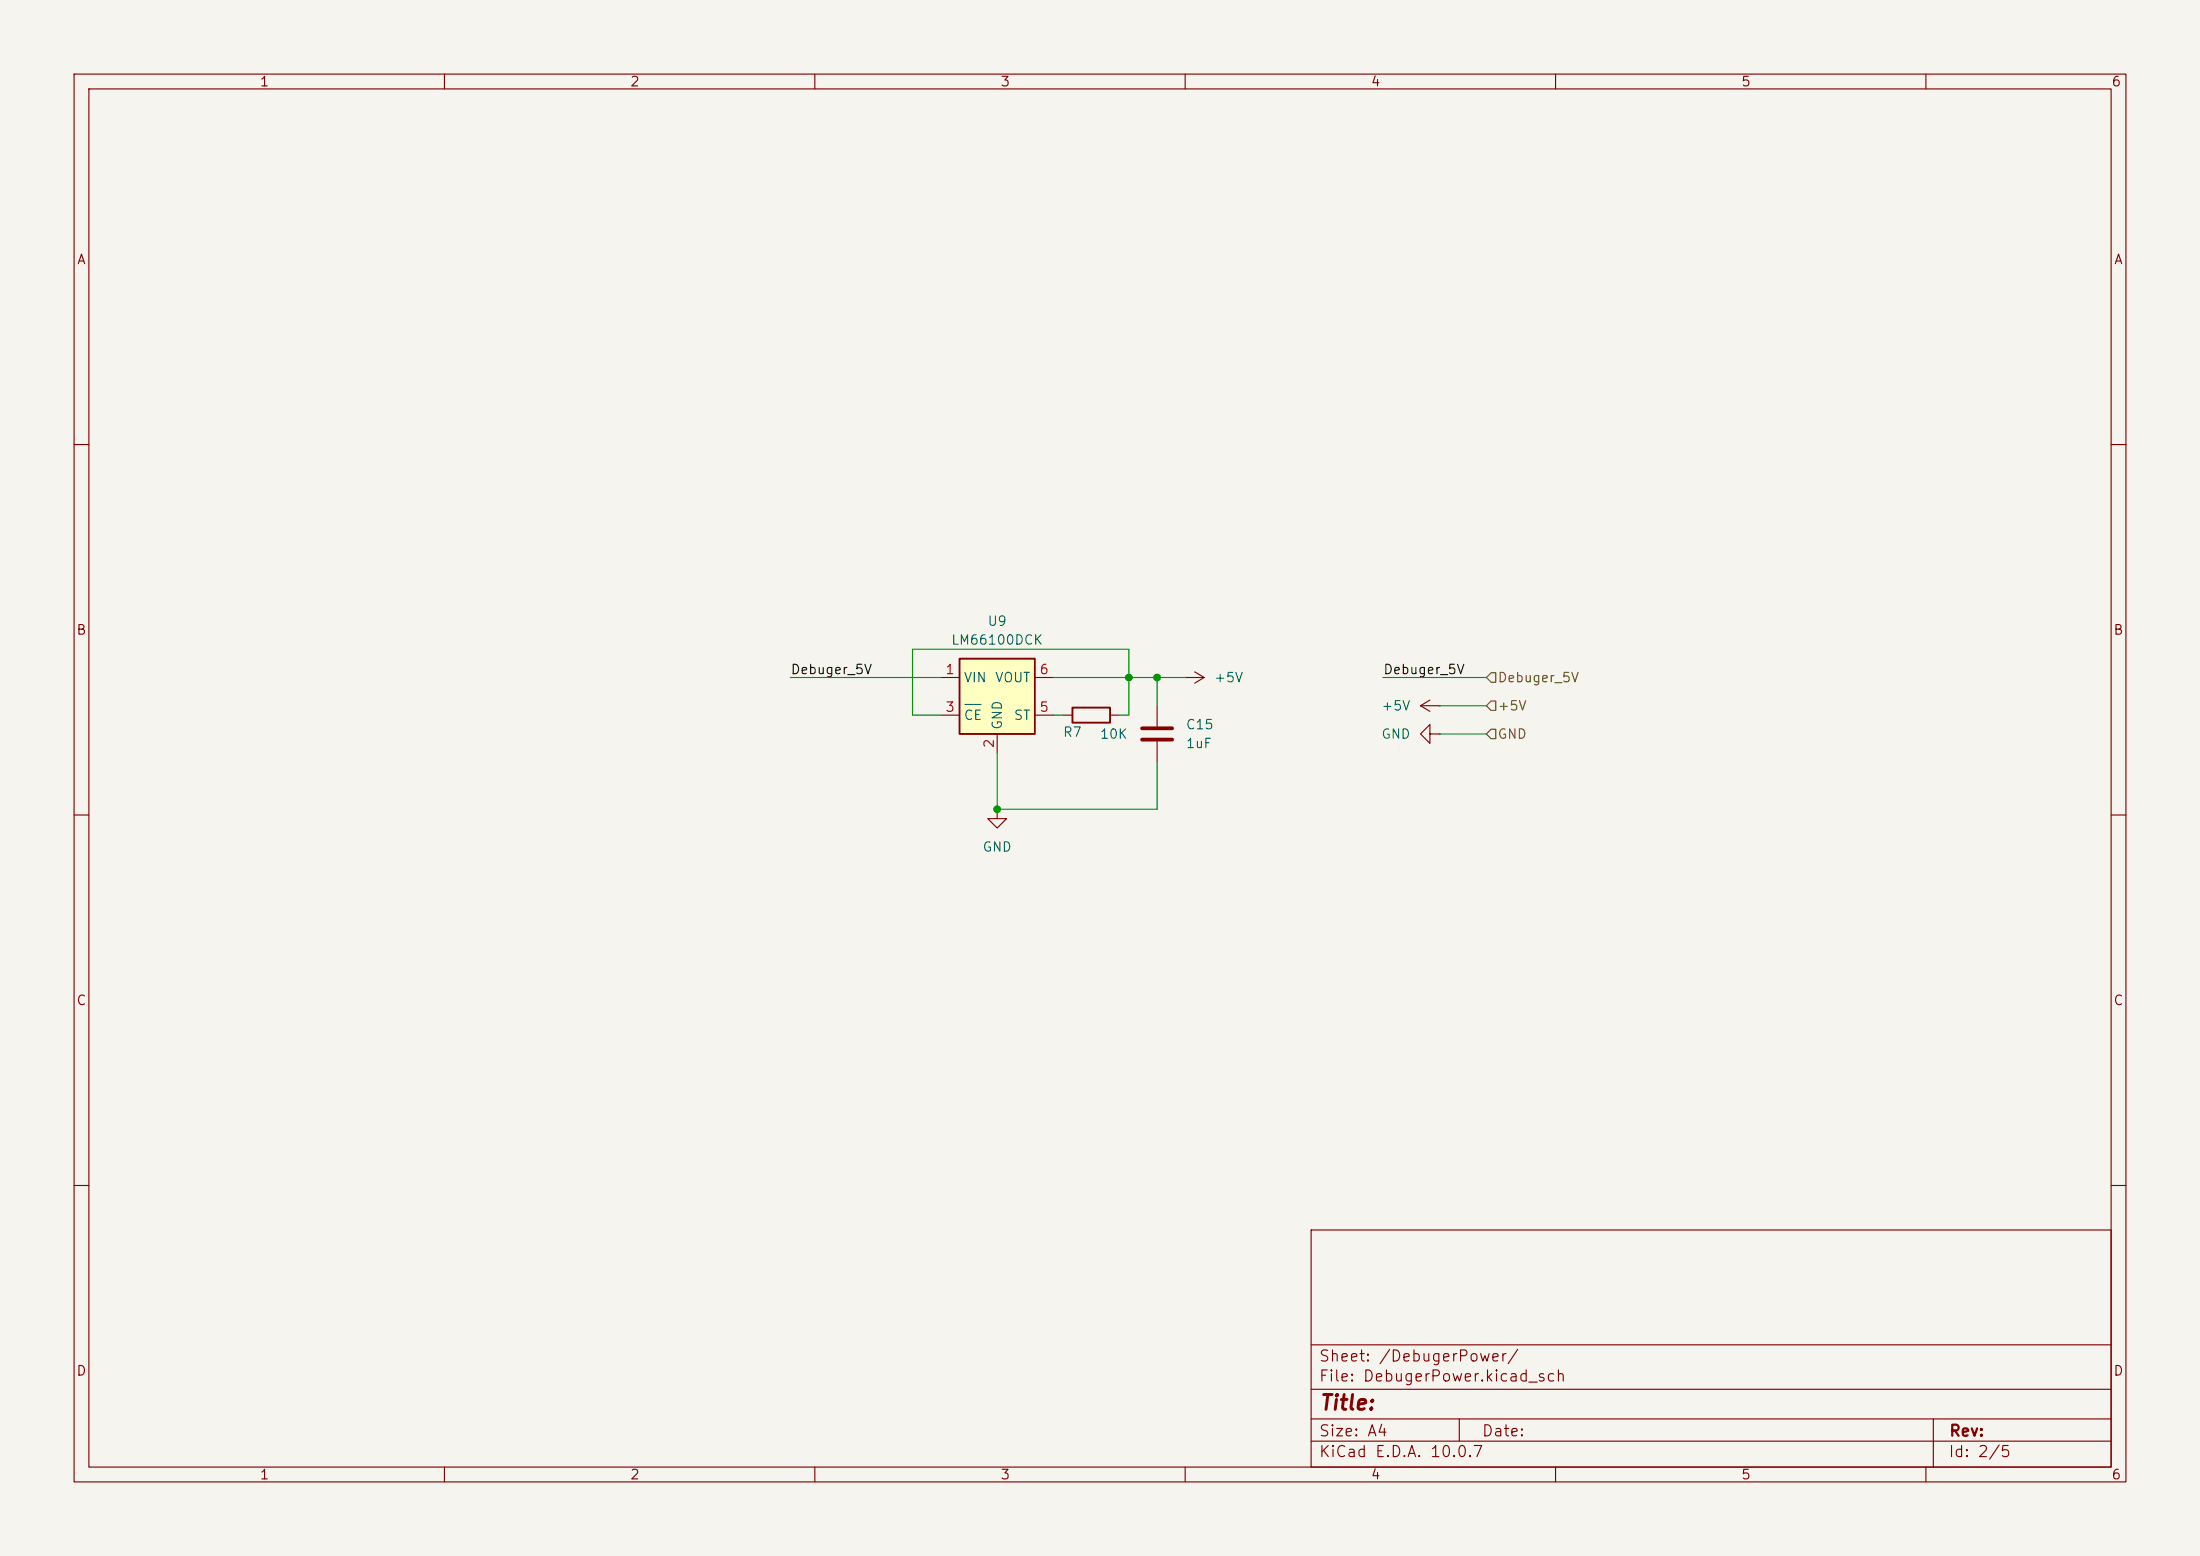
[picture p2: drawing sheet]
(kicad_sch
 (version 20260306)
 (generator "eeschema")
 (generator_version "10.0")
 (paper "A4")
 (lib_symbols
  (symbol "Device:C"
   (pin_numbers (hide yes))
   (pin_names
    (offset 0.254)) (exclude_from_sim no) (in_bom yes) (on_board yes)
   (in_pos_files yes)
   (duplicate_pin_numbers_are_jumpers no)
   (property "Reference" "C" (at 0.635 2.54 0) (show_name no) (do_not_autoplace no) (effects (font (size 1.27 1.27)) (justify left)))
   (property "Value" "C" (at 0.635 -2.54 0) (show_name no) (do_not_autoplace no) (effects (font (size 1.27 1.27)) (justify left)))
   (property "Footprint" "" (at 0.9652 -3.81 0) (show_name no) (do_not_autoplace no) (hide yes) (effects (font (size 1.27 1.27))))
   (property "Datasheet" "" (at 0 0 0) (show_name no) (do_not_autoplace no) (hide yes) (effects (font (size 1.27 1.27))))
   (property "Description" "Unpolarized capacitor" (at 0 0 0) (show_name no) (do_not_autoplace no) (hide yes) (effects (font (size 1.27 1.27))))
   (symbol "C_0_1"
    (polyline (pts (xy -2.032 0.762) (xy 2.032 0.762)) (stroke (width 0.508) (type default)) (fill (type none)))
    (polyline (pts (xy -2.032 -0.762) (xy 2.032 -0.762)) (stroke (width 0.508) (type default)) (fill (type none))))
   (symbol "C_1_1"
    (pin passive line (at 0 3.81 270) (length 2.794) (name "" (effects (font (size 1.27 1.27)))) (number "1" (effects (font (size 1.27 1.27)))))
    (pin passive line (at 0 -3.81 90) (length 2.794) (name "" (effects (font (size 1.27 1.27)))) (number "2" (effects (font (size 1.27 1.27))))))
   (embedded_fonts no))
  (symbol "Device:R"
   (pin_numbers (hide yes))
   (pin_names
    (offset 0)) (exclude_from_sim no) (in_bom yes) (on_board yes)
   (in_pos_files yes)
   (duplicate_pin_numbers_are_jumpers no)
   (property "Reference" "R" (at 2.032 0 90) (show_name no) (do_not_autoplace no) (effects (font (size 1.27 1.27))))
   (property "Value" "R" (at 0 0 90) (show_name no) (do_not_autoplace no) (effects (font (size 1.27 1.27))))
   (property "Footprint" "" (at -1.778 0 90) (show_name no) (do_not_autoplace no) (hide yes) (effects (font (size 1.27 1.27))))
   (property "Datasheet" "" (at 0 0 0) (show_name no) (do_not_autoplace no) (hide yes) (effects (font (size 1.27 1.27))))
   (property "Description" "Resistor" (at 0 0 0) (show_name no) (do_not_autoplace no) (hide yes) (effects (font (size 1.27 1.27))))
   (symbol "R_0_1"
    (rectangle (start -1.016 -2.54) (end 1.016 2.54) (stroke (width 0.254) (type default)) (fill (type none))))
   (symbol "R_1_1"
    (pin passive line (at 0 3.81 270) (length 1.27) (name "" (effects (font (size 1.27 1.27)))) (number "1" (effects (font (size 1.27 1.27)))))
    (pin passive line (at 0 -3.81 90) (length 1.27) (name "" (effects (font (size 1.27 1.27)))) (number "2" (effects (font (size 1.27 1.27))))))
   (embedded_fonts no))
  (symbol "Power_Management:LM66100DCK" (exclude_from_sim no) (in_bom yes) (on_board yes)
   (in_pos_files yes)
   (duplicate_pin_numbers_are_jumpers no)
   (property "Reference" "U" (at -5.08 6.096 0) (show_name no) (do_not_autoplace no) (effects (font (size 1.27 1.27)) (justify left)))
   (property "Value" "LM66100DCK" (at 0.254 -6.35 0) (show_name no) (do_not_autoplace no) (effects (font (size 1.27 1.27)) (justify left)))
   (property "Footprint" "Package_TO_SOT_SMD:SOT-363_SC-70-6" (at 0 1.27 0) (show_name no) (do_not_autoplace no) (hide yes) (effects (font (size 1.27 1.27))))
   (property "Datasheet" "https://www.ti.com/lit/ds/symlink/lm66100.pdf" (at 0 -1.016 0) (show_name no) (do_not_autoplace no) (hide yes) (effects (font (size 1.27 1.27))))
   (property "Description" "Ideal Diode With Input Polarity Protection 1.5 - 5.5V  Input Voltage, 1.5A Output Current, Ron 141 mOhm, SC-70-6" (at 0 -18.034 0) (show_name no) (do_not_autoplace no) (hide yes) (effects (font (size 1.27 1.27))))
   (symbol "LM66100DCK_0_1"
    (rectangle (start -5.08 5.08) (end 5.08 -5.08) (stroke (width 0.254) (type default)) (fill (type background))))
   (symbol "LM66100DCK_1_1"
    (pin power_in line (at -7.62 2.54 0) (length 2.54) (name "VIN" (effects (font (size 1.27 1.27)))) (number "1" (effects (font (size 1.27 1.27)))))
    (pin power_in line (at 0 -7.62 90) (length 2.54) (name "GND" (effects (font (size 1.27 1.27)))) (number "2" (effects (font (size 1.27 1.27)))))
    (pin input line (at -7.62 -2.54 0) (length 2.54) (name "~{CE}" (effects (font (size 1.27 1.27)))) (number "3" (effects (font (size 1.27 1.27)))))
    (pin no_connect line (at 0 5.08 270) (length 2.54) (hide yes) (name "NC" (effects (font (size 1.27 1.27)))) (number "4" (effects (font (size 1.27 1.27)))))
    (pin open_collector line (at 7.62 -2.54 180) (length 2.54) (name "ST" (effects (font (size 1.27 1.27)))) (number "5" (effects (font (size 1.27 1.27)))))
    (pin power_out line (at 7.62 2.54 180) (length 2.54) (name "VOUT" (effects (font (size 1.27 1.27)))) (number "6" (effects (font (size 1.27 1.27))))))
   (embedded_fonts no))
  (symbol "power:+5V"
   (power global)
   (pin_numbers (hide yes))
   (pin_names
    (offset 0) (hide yes)) (exclude_from_sim no) (in_bom yes) (on_board yes)
   (in_pos_files yes)
   (duplicate_pin_numbers_are_jumpers no)
   (property "Reference" "#PWR" (at 0 -3.81 0) (show_name no) (do_not_autoplace no) (hide yes) (effects (font (size 1.27 1.27))))
   (property "Value" "+5V" (at 0 3.556 0) (show_name no) (do_not_autoplace no) (effects (font (size 1.27 1.27))))
   (property "Footprint" "" (at 0 0 0) (show_name no) (do_not_autoplace no) (hide yes) (effects (font (size 1.27 1.27))))
   (property "Datasheet" "" (at 0 0 0) (show_name no) (do_not_autoplace no) (hide yes) (effects (font (size 1.27 1.27))))
   (property "Description" "Power symbol creates a global label with name \"+5V\"" (at 0 0 0) (show_name no) (do_not_autoplace no) (hide yes) (effects (font (size 1.27 1.27))))
   (symbol "+5V_0_1"
    (polyline (pts (xy -0.762 1.27) (xy 0 2.54)) (stroke (width 0) (type default)) (fill (type none)))
    (polyline (pts (xy 0 2.54) (xy 0.762 1.27)) (stroke (width 0) (type default)) (fill (type none)))
    (polyline (pts (xy 0 0) (xy 0 2.54)) (stroke (width 0) (type default)) (fill (type none))))
   (symbol "+5V_1_1"
    (pin power_in line (at 0 0 90) (length 0) (name "" (effects (font (size 1.27 1.27)))) (number "1" (effects (font (size 1.27 1.27))))))
   (embedded_fonts no))
  (symbol "power:GND"
   (power global)
   (pin_numbers (hide yes))
   (pin_names
    (offset 0) (hide yes)) (exclude_from_sim no) (in_bom yes) (on_board yes)
   (in_pos_files yes)
   (duplicate_pin_numbers_are_jumpers no)
   (property "Reference" "#PWR" (at 0 -6.35 0) (show_name no) (do_not_autoplace no) (hide yes) (effects (font (size 1.27 1.27))))
   (property "Value" "GND" (at 0 -3.81 0) (show_name no) (do_not_autoplace no) (effects (font (size 1.27 1.27))))
   (property "Footprint" "" (at 0 0 0) (show_name no) (do_not_autoplace no) (hide yes) (effects (font (size 1.27 1.27))))
   (property "Datasheet" "" (at 0 0 0) (show_name no) (do_not_autoplace no) (hide yes) (effects (font (size 1.27 1.27))))
   (property "Description" "Power symbol creates a global label with name \"GND\" , ground" (at 0 0 0) (show_name no) (do_not_autoplace no) (hide yes) (effects (font (size 1.27 1.27))))
   (symbol "GND_0_1"
    (polyline (pts (xy 0 0) (xy 0 -1.27) (xy 1.27 -1.27) (xy 0 -2.54) (xy -1.27 -1.27) (xy 0 -1.27)) (stroke (width 0) (type default)) (fill (type none))))
   (symbol "GND_1_1"
    (pin power_in line (at 0 0 270) (length 0) (name "" (effects (font (size 1.27 1.27)))) (number "1" (effects (font (size 1.27 1.27))))))
   (embedded_fonts no)))
 (junction
  (at 134.62 109.22)
  (diameter 0)
  (color 0 0 0 0))
 (junction
  (at 152.4 91.44)
  (diameter 0)
  (color 0 0 0 0))
 (junction
  (at 156.21 91.44)
  (diameter 0)
  (color 0 0 0 0))
 (wire
  (pts (xy 134.62 101.6) (xy 134.62 109.22))
  (stroke (width 0) (type default)))
 (wire
  (pts (xy 134.62 109.22) (xy 156.21 109.22))
  (stroke (width 0) (type default)))
 (wire
  (pts (xy 156.21 91.44) (xy 156.21 95.25))
  (stroke (width 0) (type default)))
 (wire
  (pts (xy 156.21 91.44) (xy 160.02 91.44))
  (stroke (width 0) (type default)))
 (wire
  (pts (xy 123.19 96.52) (xy 127 96.52))
  (stroke (width 0) (type default)))
 (wire
  (pts (xy 151.13 96.52) (xy 152.4 96.52))
  (stroke (width 0) (type default)))
 (wire
  (pts (xy 143.51 96.52) (xy 142.24 96.52))
  (stroke (width 0) (type default)))
 (wire
  (pts (xy 152.4 91.44) (xy 156.21 91.44))
  (stroke (width 0) (type default)))
 (wire
  (pts (xy 106.68 91.44) (xy 127 91.44))
  (stroke (width 0) (type default)))
 (wire
  (pts (xy 194.31 95.25) (xy 200.66 95.25))
  (stroke (width 0) (type default)))
 (wire
  (pts (xy 156.21 102.87) (xy 156.21 109.22))
  (stroke (width 0) (type default)))
 (wire
  (pts (xy 123.19 87.63) (xy 123.19 96.52))
  (stroke (width 0) (type default)))
 (wire
  (pts (xy 186.69 91.44) (xy 200.66 91.44))
  (stroke (width 0) (type default)))
 (wire
  (pts (xy 194.31 99.06) (xy 200.66 99.06))
  (stroke (width 0) (type default)))
 (wire
  (pts (xy 152.4 87.63) (xy 152.4 91.44))
  (stroke (width 0) (type default)))
 (wire
  (pts (xy 142.24 91.44) (xy 152.4 91.44))
  (stroke (width 0) (type default)))
 (wire
  (pts (xy 123.19 87.63) (xy 152.4 87.63))
  (stroke (width 0) (type default)))
 (wire
  (pts (xy 152.4 91.44) (xy 152.4 96.52))
  (stroke (width 0) (type default)))
 (label "Debuger_5V"
  (at 106.68 91.44 0)
  (effects (font (size 1.27 1.27)) (justify left bottom)))
 (label "Debuger_5V"
  (at 186.69 91.44 0)
  (effects (font (size 1.27 1.27)) (justify left bottom)))
 (hierarchical_label "+5V"
  (shape input)
  (at 200.66 95.25 0)
  (effects (font (size 1.27 1.27)) (justify left)))
 (hierarchical_label "Debuger_5V"
  (shape input)
  (at 200.66 91.44 0)
  (effects (font (size 1.27 1.27)) (justify left)))
 (hierarchical_label "GND"
  (shape input)
  (at 200.66 99.06 0)
  (effects (font (size 1.27 1.27)) (justify left)))
 (symbol
  (lib_id "Power_Management:LM66100DCK")
  (at 134.62 93.98 0)
  (unit 1)
  (body_style 1)
  (exclude_from_sim no)
  (in_bom yes)
  (on_board yes)
  (in_pos_files yes)
  (dnp no)
  (fields_autoplaced yes)
  (property "Reference" "U9" (at 134.62 83.82 0) (show_name no) (do_not_autoplace no) (effects (font (size 1.27 1.27))))
  (property "Value" "LM66100DCK" (at 134.62 86.36 0) (show_name no) (do_not_autoplace no) (effects (font (size 1.27 1.27))))
  (property "Footprint" "Package_TO_SOT_SMD:SOT-363_SC-70-6" (at 134.62 92.71 0) (hide yes) (show_name no) (do_not_autoplace no) (effects (font (size 1.27 1.27))))
  (property "Datasheet" "https://www.ti.com/lit/ds/symlink/lm66100.pdf" (at 134.62 94.996 0) (hide yes) (show_name no) (do_not_autoplace no) (effects (font (size 1.27 1.27))))
  (property "Description" "Ideal Diode With Input Polarity Protection 1.5 - 5.5V  Input Voltage, 1.5A Output Current, Ron 141 mOhm, SC-70-6" (at 134.62 112.014 0) (hide yes) (show_name no) (do_not_autoplace no) (effects (font (size 1.27 1.27))))
  (pin "5")
  (pin "2")
  (pin "3")
  (pin "1")
  (pin "4")
  (pin "6"))
 (symbol
  (lib_id "power:+5V")
  (at 194.31 95.25 90)
  (unit 1)
  (body_style 1)
  (exclude_from_sim no)
  (in_bom yes)
  (on_board yes)
  (in_pos_files yes)
  (dnp no)
  (fields_autoplaced yes)
  (property "Reference" "#PWR038" (at 198.12 95.25 0) (hide yes) (show_name no) (do_not_autoplace no) (effects (font (size 1.27 1.27))))
  (property "Value" "+5V" (at 190.5 95.2499 90) (show_name no) (do_not_autoplace no) (effects (font (size 1.27 1.27)) (justify left)))
  (property "Footprint" "" (at 194.31 95.25 0) (hide yes) (show_name no) (do_not_autoplace no) (effects (font (size 1.27 1.27))))
  (property "Datasheet" "" (at 194.31 95.25 0) (hide yes) (show_name no) (do_not_autoplace no) (effects (font (size 1.27 1.27))))
  (property "Description" "Power symbol creates a global label with name \"+5V\"" (at 194.31 95.25 0) (hide yes) (show_name no) (do_not_autoplace no) (effects (font (size 1.27 1.27))))
  (pin "1"))
 (symbol
  (lib_id "Device:C")
  (at 156.21 99.06 0)
  (unit 1)
  (body_style 1)
  (exclude_from_sim no)
  (in_bom yes)
  (on_board yes)
  (in_pos_files yes)
  (dnp no)
  (fields_autoplaced yes)
  (property "Reference" "C15" (at 160.02 97.7899 0) (show_name no) (do_not_autoplace no) (effects (font (size 1.27 1.27)) (justify left)))
  (property "Value" "1uF" (at 160.02 100.3299 0) (show_name no) (do_not_autoplace no) (effects (font (size 1.27 1.27)) (justify left)))
  (property "Footprint" "Capacitor_SMD:C_0603" (at 157.1752 102.87 0) (hide yes) (show_name no) (do_not_autoplace no) (effects (font (size 1.27 1.27))))
  (property "Datasheet" "" (at 156.21 99.06 0) (hide yes) (show_name no) (do_not_autoplace no) (effects (font (size 1.27 1.27))))
  (property "Description" "Unpolarized capacitor" (at 156.21 99.06 0) (hide yes) (show_name no) (do_not_autoplace no) (effects (font (size 1.27 1.27))))
  (pin "1")
  (pin "2"))
 (symbol
  (lib_id "power:+5V")
  (at 160.02 91.44 270)
  (unit 1)
  (body_style 1)
  (exclude_from_sim no)
  (in_bom yes)
  (on_board yes)
  (in_pos_files yes)
  (dnp no)
  (fields_autoplaced yes)
  (property "Reference" "#PWR037" (at 156.21 91.44 0) (hide yes) (show_name no) (do_not_autoplace no) (effects (font (size 1.27 1.27))))
  (property "Value" "+5V" (at 163.83 91.4399 90) (show_name no) (do_not_autoplace no) (effects (font (size 1.27 1.27)) (justify left)))
  (property "Footprint" "" (at 160.02 91.44 0) (hide yes) (show_name no) (do_not_autoplace no) (effects (font (size 1.27 1.27))))
  (property "Datasheet" "" (at 160.02 91.44 0) (hide yes) (show_name no) (do_not_autoplace no) (effects (font (size 1.27 1.27))))
  (property "Description" "Power symbol creates a global label with name \"+5V\"" (at 160.02 91.44 0) (hide yes) (show_name no) (do_not_autoplace no) (effects (font (size 1.27 1.27))))
  (pin "1"))
 (symbol
  (lib_id "Device:R")
  (at 147.32 96.52 270)
  (unit 1)
  (body_style 1)
  (exclude_from_sim no)
  (in_bom yes)
  (on_board yes)
  (in_pos_files yes)
  (dnp no)
  (property "Reference" "R7" (at 144.78 98.806 90) (show_name no) (do_not_autoplace no) (effects (font (size 1.27 1.27))))
  (property "Value" "10K" (at 150.368 99.06 90) (show_name no) (do_not_autoplace no) (effects (font (size 1.27 1.27))))
  (property "Footprint" "Resistor_SMD:R_0402_NoSilk" (at 147.32 94.742 90) (hide yes) (show_name no) (do_not_autoplace no) (effects (font (size 1.27 1.27))))
  (property "Datasheet" "" (at 147.32 96.52 0) (hide yes) (show_name no) (do_not_autoplace no) (effects (font (size 1.27 1.27))))
  (property "Description" "Resistor" (at 147.32 96.52 0) (hide yes) (show_name no) (do_not_autoplace no) (effects (font (size 1.27 1.27))))
  (pin "2")
  (pin "1"))
 (symbol
  (lib_id "power:GND")
  (at 134.62 109.22 0)
  (unit 1)
  (body_style 1)
  (exclude_from_sim no)
  (in_bom yes)
  (on_board yes)
  (in_pos_files yes)
  (dnp no)
  (fields_autoplaced yes)
  (property "Reference" "#PWR036" (at 134.62 115.57 0) (hide yes) (show_name no) (do_not_autoplace no) (effects (font (size 1.27 1.27))))
  (property "Value" "GND" (at 134.62 114.3 0) (show_name no) (do_not_autoplace no) (effects (font (size 1.27 1.27))))
  (property "Footprint" "" (at 134.62 109.22 0) (hide yes) (show_name no) (do_not_autoplace no) (effects (font (size 1.27 1.27))))
  (property "Datasheet" "" (at 134.62 109.22 0) (hide yes) (show_name no) (do_not_autoplace no) (effects (font (size 1.27 1.27))))
  (property "Description" "Power symbol creates a global label with name \"GND\" , ground" (at 134.62 109.22 0) (hide yes) (show_name no) (do_not_autoplace no) (effects (font (size 1.27 1.27))))
  (pin "1"))
 (symbol
  (lib_id "power:GND")
  (at 194.31 99.06 270)
  (unit 1)
  (body_style 1)
  (exclude_from_sim no)
  (in_bom yes)
  (on_board yes)
  (in_pos_files yes)
  (dnp no)
  (fields_autoplaced yes)
  (property "Reference" "#PWR039" (at 187.96 99.06 0) (hide yes) (show_name no) (do_not_autoplace no) (effects (font (size 1.27 1.27))))
  (property "Value" "GND" (at 190.5 99.0599 90) (show_name no) (do_not_autoplace no) (effects (font (size 1.27 1.27)) (justify right)))
  (property "Footprint" "" (at 194.31 99.06 0) (hide yes) (show_name no) (do_not_autoplace no) (effects (font (size 1.27 1.27))))
  (property "Datasheet" "" (at 194.31 99.06 0) (hide yes) (show_name no) (do_not_autoplace no) (effects (font (size 1.27 1.27))))
  (property "Description" "Power symbol creates a global label with name \"GND\" , ground" (at 194.31 99.06 0) (hide yes) (show_name no) (do_not_autoplace no) (effects (font (size 1.27 1.27))))
  (pin "1")))
